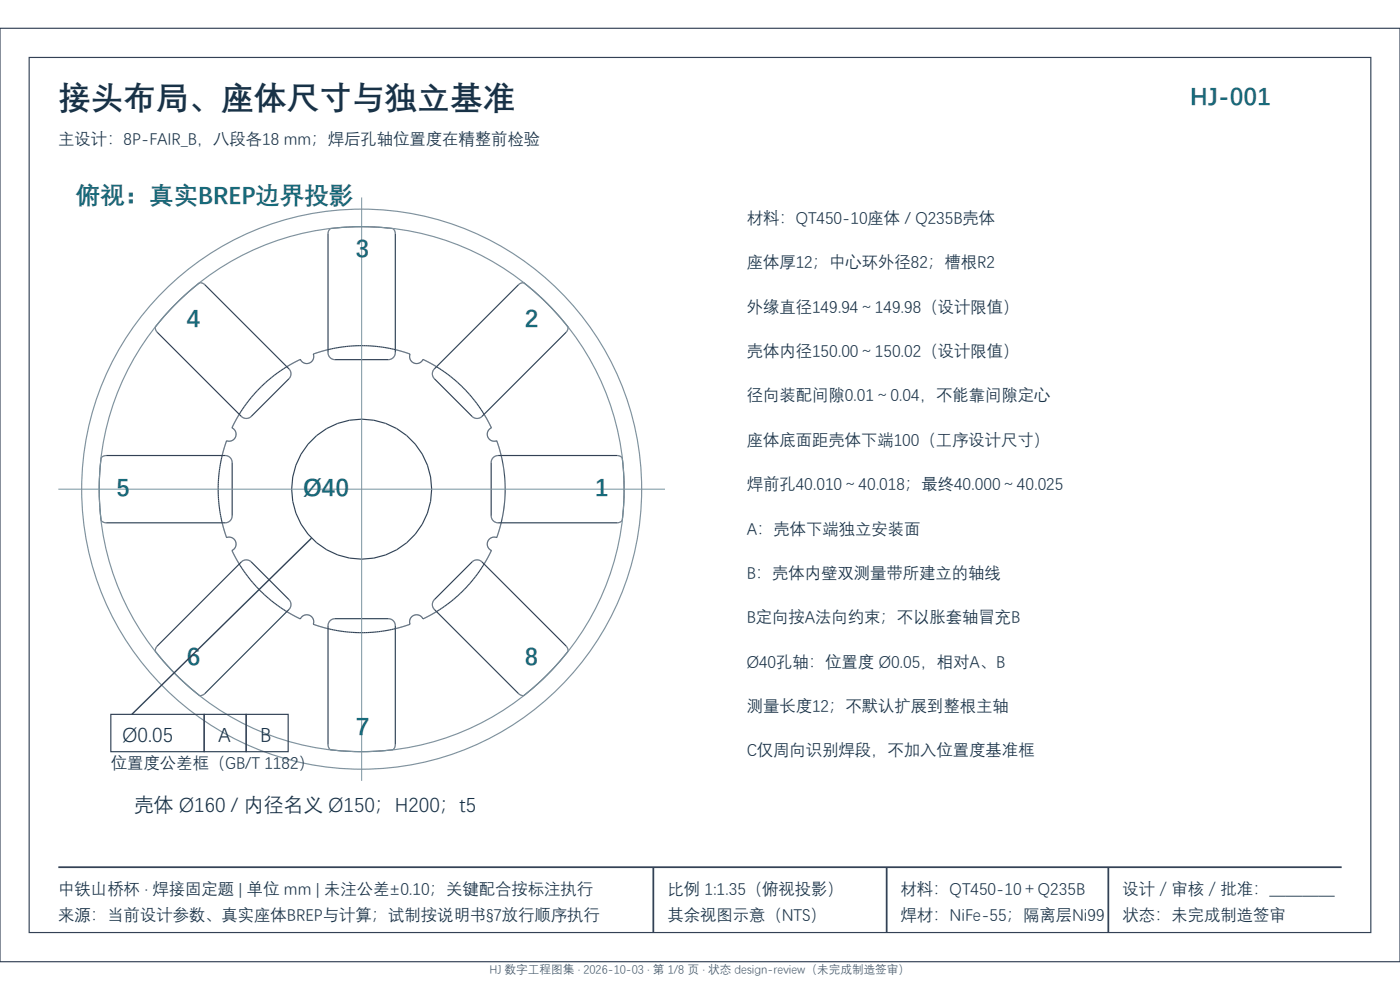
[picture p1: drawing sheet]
<svg xmlns="http://www.w3.org/2000/svg" width="297mm" height="210mm" viewBox="0 0 297 210" stroke-linecap="round" stroke-linejoin="round" font-family="sans-serif">
<g fill="#fff" stroke="#334155" stroke-width=".25">
<path d="M0 6h297v198h-297z" fill-rule="evenodd"/>
<path d="M6.2 12.2h284.6v185.6h-284.6z" fill-rule="evenodd"/>
</g>
<g fill="none" stroke="#334155" stroke-width=".25">
<path d="M42.4 60l-5.2 4.5-2.5 2.7-1.8 2.3M42.4 60h.1M42.5 60h.1M42.6 60h.1M42.7 60h.1M69.6 49.5v25.3l.2 .7 .5 .6 .8 .2h11.3l.7-.2 .4-.3M69.6 49.5h.1M69.6 49.4v.1M69.6 49.4h.1M69.6 49.2v.2M69.6 49.2h.1M69.7 49.1l-.1 .1"/>
<path d="M69.7 49.1h.1M69.7 49v.1M69.7 49h.1M69.7 48.9v.1M69.8 48.9h-.1M69.8 48.9h.1M69.8 48.8v.1M69.8 48.7v.1M69.9 48.7h-.1M69.9 48.7h.1M83.4 48.5l-3.5-.3-3.7-.1-4.5 .2-1.6 .2-.2 .2M83.4 48.5h.1"/>
<path d="M83.4 48.5l.1 .1M83.5 48.6h.1M83.5 48.6l.1 .1M83.6 48.7h.1M83.6 48.7v.1M83.6 48.8h.1M83.6 48.8l.1 .1M83.7 48.9h.1M83.7 48.9v.1M83.7 49h.1M83.8 49v.1M83.8 49.1v.1"/>
<path d="M83.8 49.2v.1M83.8 49.3h.1M83.8 49.3l.1 .1M83.9 49.4h.1M83.9 49.4v.1M83.9 49.5h.1M83.9 49.5v25.3l-.3 .9M110.7 60h-.1M110.8 60h-.1M110.8 60h.1M110.9 60h-.1M110.9 60h.1"/>
<path d="M111 60h-.1M111 60h.1M111 60l2.4 1.9 2.7 2.5 2.4 2.6 2 2.5M32.9 69.5h.1M32.9 69.5v.1M32.9 69.6h.1M32.9 69.6v.1M32.9 69.7h.1M32.9 69.7l.1 .1M33 69.8v.1M33 69.9h.1M33 69.9v.1"/>
<path d="M33 70h.1M33 70l.1 .1M33.1 70.1v.1M33.1 70.2h.1M33.2 70.2v.2M33.2 70.4h.1M33.3 70.4h.1M33.3 70.4v.1M33.3 70.5h.1M33.4 70.5l17.4 17.4M42.8 60h.1M42.9 60v.1"/>
<path d="M42.9 60.1h.1M43 60.1h.1M43.1 60.1v.1M43.1 60.2h.1M43.2 60.2h.1M43.3 60.2v.1M43.3 60.3h.1M43.4 60.3h.1M43.4 60.3v.1M43.4 60.4l17.4 17.4M60.8 77.8l2.4-1.3a.42 .42 0 0 1 .5-.2 .42 .42 0 0 1 .3 .4 1.49 1.49 0 0 0 1.9 .2 1.49 1.49 0 0 0 .6-1.8l3.5-1a30.4 30.4 0 0 1 17 1 1.53 1.53 0 0 0 .8 1.9 1.53 1.53 0 0 0 2-.7l2.8 1.5a30.4 30.4 0 0 1 11.6 13 1.53 1.53 0 0 0-.7 1.9 1.53 1.53 0 0 0 1.9 .9l.8 2.4 .5 2.6 .5 5-.1 2.6-.3 2.5-.6 2.6-.7 2.4a.46 .46 0 0 1-.7 .2 1.55 1.55 0 0 0-1.4 1.3 1.55 1.55 0 0 0 .8 1.7l-1.7 3.1a30.4 30.4 0 0 1-9.9 9.7M60.8 77.8l.9 1.1v.6l-.2 .6-8.2 8.2-.6 .4h-.7l-.6-.2-.6-.6"/>
<path d="M60.8 77.8a30.4 30.4 0 0 0-10 10.1M83.6 75.7l-.1 .1M110 60.4l-17.8 17.8-.4 .6-.1 .7 .4 .7 8 8.1 1 .5 .6-.1 .5-.3 18-18M110.1 60.3l-.1 .1M110.1 60.3h.1M110.2 60.2l-.1 .1M110.3 60.2h-.1M110.3 60.2h.1M110.3 60.1v.1M110.4 60.1h-.1M110.4 60.1h.1M110.5 60.1h-.1"/>
<path d="M110.5 60.1h.1M110.6 60l-.1 .1M110.6 60h.1M120.2 70.4h.1M120.2 70.3v.1M120.2 70.3h.1M120.3 70.3h-.1M120.3 70.3h.1M120.3 70.2v.1M120.3 70.1v.1M120.4 70.1h-.1M120.4 70.1h.1"/>
<path d="M120.4 69.9v.2M120.5 69.9h-.1M120.5 69.8v.1M120.5 69.7v.1M120.5 69.7h.1M120.5 69.6v.1M120.5 69.6h.1M120.5 69.5v.1M120.5 69.5h.1M21.5 97.1l-.3 3.1-.1 3.6 .1 3.5 .3 3.2M21.5 97v.1M21.5 97h.1"/>
<path d="M21.7 96.9l-.2 .1M21.7 96.9h.1M21.8 96.8l-.1 .1M21.8 96.8h.1M21.9 96.8h-.1M21.9 96.7v.1M22 96.7h-.1M22.1 96.7h-.1M22.1 96.7h.1M22.3 96.6l-.2 .1M22.3 96.6h.1M22.4 96.6h-.1"/>
<path d="M22.4 96.6h.1M22.5 96.6h-.1M22.5 96.6h25.3l1 .5 .3 .4 .2 .6-.1 11.4-.2 .8-.6 .5-.6 .1h-25.3M22.5 96.6h.1M50.8 87.9l-1.4 2.4a.42 .42 0 0 0-.2 .4 .42 .42 0 0 0 .4 .3 1.48 1.48 0 0 1 .3 1.9 1.48 1.48 0 0 1-1.8 .6l-1.1 3.5a30.4 30.4 0 0 0 1.1 17 1.53 1.53 0 0 1 1.9 .9 1.53 1.53 0 0 1-.8 2l1.6 2.7a30.4 30.4 0 0 0 12.9 11.7 1.53 1.53 0 0 1 2-.8 1.53 1.53 0 0 1 .8 2l3.1 .9a30.4 30.4 0 0 0 17.4-1 1.53 1.53 0 0 1 .8-1.9 1.53 1.53 0 0 1 2 .7l2.8-1.5M131 96.6h-25.4l-1 .5-.3 .4-.1 .6v11.4l.3 .8 .6 .5 .6 .1h25.3M131 96.6h.1M131.1 96.6h.1M131.1 96.6l.1 .1M131.2 96.7h.1M131.3 96.7h.1M131.4 96.7h.1"/>
<path d="M131.5 96.7v.1M131.5 96.8h.1M131.6 96.8h.1M131.7 96.8v.1M131.7 96.9h.1M131.8 96.9h.1M131.8 96.9v.1M131.8 97h.1M131.9 97h.1M131.9 97l.1 .1M132 97.1l.3 3.1 .1 3.6-.1 3.5-.3 3.2M21.5 110.5h.1"/>
<path d="M21.5 110.5l.2 .1M21.7 110.6h.1M21.7 110.6v.1M21.7 110.7h.1M21.8 110.7h.1M21.9 110.7h.1M21.9 110.7v.1M21.9 110.8h.1M22 110.8h.1M22.1 110.8h.1M22.1 110.8l.1 .1M22.2 110.9h.1"/>
<path d="M22.3 110.9h.1M22.4 110.9h.1M22.5 110.9h.1M131 110.9h.1M131.1 110.9h-.1M131.1 110.9h.1M131.2 110.9h-.1M131.2 110.9h.1M131.3 110.9h-.1M131.3 110.8v.1M131.4 110.8h-.1M131.4 110.8h.1"/>
<path d="M131.6 110.7l-.2 .1M131.6 110.7h.1M131.7 110.7h-.1M131.7 110.7h.1M131.8 110.6l-.1 .1M131.8 110.6h.1M131.9 110.5l-.1 .1M131.9 110.5h.1M132 110.5h-.1M32.9 138.1l1.8 2.2 2.5 2.7 5.2 4.6M32.9 138v.1M32.9 138h.1"/>
<path d="M32.9 137.9v.1M32.9 137.9h.1M32.9 137.8v.1M33 137.7l-.1 .1M33 137.7h.1M33 137.5v.2M33 137.5h.1M33.1 137.4l-.1 .1M33.1 137.4h.1M33.1 137.3v.1M33.2 137.3h-.1M33.2 137.2v.1"/>
<path d="M33.3 137.1l-.1 .1M33.3 137.1h.1M33.4 137l17.8-17.8 .5-.4h.8l.7 .3 8.1 8.1 .3 .5 .1 .5-.4 1-17.9 18M33.4 137l-.1 .1M69.9 131.8l-.3 .9v25.3M70 131.7l.4-.3 .6-.2h11.4l.8 .3 .5 .5 .2 .7v25.3M70 131.7l-.1 .1M92.6 129.7l-.6-.6-.2-.5v-.7l.3-.6 8.1-8.2 .7-.3h.7l.6 .4 18 17.9M92.6 129.7l17.4 17.5M120.2 137.1v.1M120.2 137.2h.1M120.3 137.2v.1"/>
<path d="M120.3 137.3v.1M120.3 137.4h.1M120.4 137.4v.1M120.4 137.5v.1M120.4 137.6h.1M120.4 137.6l.1 .2M120.5 137.8h.1M120.5 137.8v.1M120.5 137.9h.1M120.5 137.9v.1M120.5 138h.1M120.5 138v.1"/>
<path d="M120.5 138.1l-2 2.5-2.5 2.7-2.8 2.5-2.2 1.8M23.5 151.5h19.8v8h-19.8zM42.4 147.6h.1M42.5 147.6h-.1M42.5 147.6h.1M42.6 147.6h-.1M42.6 147.5v.1M42.7 147.5h-.1M42.8 147.5h-.1M42.8 147.5h.1M42.9 147.5h-.1M42.9 147.5h.1"/>
<path d="M43 147.5h-.1M43 147.4v.1M43.1 147.4h-.1M43.1 147.4h.1M43.2 147.4h-.1M43.2 147.3v.1M43.3 147.3h-.1M43.3 147.3h.1M43.3 151.5h8.9v8h-8.9zM43.3 147.2v.1M43.4 147.2h-.1M43.4 147.2h.1"/>
<path d="M52.2 151.5h8.9v8h-8.9zM69.6 158h.1M69.6 158v.1M69.6 158.1h.1M69.6 158.1v.2M69.6 158.3h.1M69.6 158.3v.1M69.6 158.4h.1M69.7 158.4h.1M69.7 158.4v.1M69.7 158.5h.1M69.7 158.5v.1"/>
<path d="M69.7 158.6h.1M69.7 158.6l.1 .1M69.8 158.7h.1M69.8 158.7v.1M69.8 158.8h.1M69.9 158.8h.1M69.9 158.8v.1M69.9 158.9l.2 .1 1.6 .2 4.5 .2 3.7-.1 3.5-.3M83.4 159h.1M83.5 159h-.1M83.5 158.9v.1M83.5 158.9h.1"/>
<path d="M83.6 158.8l-.1 .1M83.6 158.8h.1M83.6 158.7v.1M83.6 158.7h.1M83.7 158.5l-.1 .2M83.8 158.5h-.1M83.8 158.4v.1M83.8 158.4h.1M83.8 158.3v.1M83.8 158.3h.1M83.8 158.2v.1M83.8 158.2h.1"/>
<path d="M83.9 158.1l-.1 .1M83.9 158.1h.1M83.9 158v.1M83.9 158h.1M110 147.2h.1M110.1 147.2h.1M110.1 147.2v.1M110.1 147.3h.1M110.2 147.3h.1M110.3 147.3v.1M110.3 147.4h.1M110.4 147.4h.1"/>
<path d="M110.5 147.4v.1M110.5 147.5h.1M110.6 147.5h.1M110.7 147.5h.1M110.8 147.5h.1M110.9 147.5v.1M110.9 147.6h.1M111 147.6h.1"/>
<circle cx="76.7" cy="103.8" r="14.8"/>
</g>
<g fill="none" stroke="#7a939f" stroke-width=".25">
<circle cx="76.7" cy="103.8" r="59.4"/>
<circle cx="76.7" cy="103.8" r="55.7"/>
</g>
<path d="M76.7 41.9v123.7M12.4 103.8h128.7" fill="none" stroke="#7a939f" stroke-width=".21"/>
<path d="M66.1 114.2l-38.1 37.3" fill="none" stroke="#334155" stroke-width=".3"/>
<path d="M12.4 184h272.2M138.6 184v13.8M188.1 184v13.8M235.1 184v13.8" fill="none" stroke="#334155" stroke-width=".37"/>
<text font-size="6.9" fill="#183247" x="12.4" y="22.8">接头布局、座体尺寸与独立基准</text>
<g font-size="5.2" fill="#176b7b">
<text x="252.5" y="22.1">HJ-001</text>
<text x="16.1" y="43.1">俯视：真实BREP边界投影</text>
<text x="75.5" y="54.3">3</text>
<text x="39.6" y="69.1">4</text>
<text x="111.4" y="69.1">2</text>
<text x="24.7" y="105">5</text>
<text x="64.3" y="105">Ø40</text>
<text x="126.2" y="105">1</text>
<text x="39.6" y="140.9">6</text>
<text x="111.4" y="140.9">8</text>
<text x="75.5" y="155.7">7</text>
</g>
<g font-size="4.2" fill="#183247">
<text x="26" y="157.2">Ø0.05</text>
<text x="46.3" y="157.2">A</text>
<text x="55.2" y="157.2">B</text>
<text x="28.5" y="172.1">壳体 Ø160 / 内径名义 Ø150；H200；t5</text>
</g>
<g font-size="3.5" fill="#183247">
<text x="12.4" y="30.5">主设计：8P-FAIR_B，八段各18 mm；焊后孔轴位置度在精整前检验</text>
<text x="158.4" y="47.3">材料：QT450-10座体 / Q235B壳体</text>
<text x="158.4" y="56.7">座体厚12；中心环外径82；槽根R2</text>
<text x="158.4" y="66.1">外缘直径149.94～149.98（设计限值）</text>
<text x="158.4" y="75.5">壳体内径150.00～150.02（设计限值）</text>
<text x="158.4" y="85">径向装配间隙0.01～0.04，不能靠间隙定心</text>
<text x="158.4" y="94.4">座体底面距壳体下端100（工序设计尺寸）</text>
<text x="158.4" y="103.8">焊前孔40.010～40.018；最终40.000～40.025</text>
<text x="158.4" y="113.2">A：壳体下端独立安装面</text>
<text x="158.4" y="122.6">B：壳体内壁双测量带所建立的轴线</text>
<text x="158.4" y="132">B定向按A法向约束；不以胀套轴冒充B</text>
<text x="158.4" y="141.4">Ø40孔轴：位置度 Ø0.05，相对A、B</text>
<text x="158.4" y="150.8">测量长度12；不默认扩展到整根主轴</text>
<text x="158.4" y="160.2">C仅周向识别焊段，不加入位置度基准框</text>
<text x="23.5" y="162.9">位置度公差框（GB/T 1182）</text>
<text x="12.4" y="189.6">中铁山桥杯 · 焊接固定题 | 单位 mm | 未注公差±0.10；关键配合按标注执行</text>
<text x="141.6" y="189.6">比例 1:1.35（俯视投影）</text>
<text x="191.1" y="189.6">材料：QT450-10＋Q235B</text>
<text x="238.1" y="189.6">设计／审核／批准：＿＿＿＿</text>
<text x="12.4" y="195.1">来源：当前设计参数、真实座体BREP与计算；试制按说明书§7放行顺序执行</text>
<text x="141.6" y="195.1">其余视图示意（NTS）</text>
<text x="191.1" y="195.1">焊材：NiFe-55；隔离层Ni99</text>
<text x="238.1" y="195.1">状态：未完成制造签审</text>
</g>
<text font-size="2.5" fill="#475569" x="103.8" y="206.5">HJ 数字工程图集 · 2026-10-03 · 第 1/8 页 · 状态 design-review（未完成制造签审）</text>
</svg>
